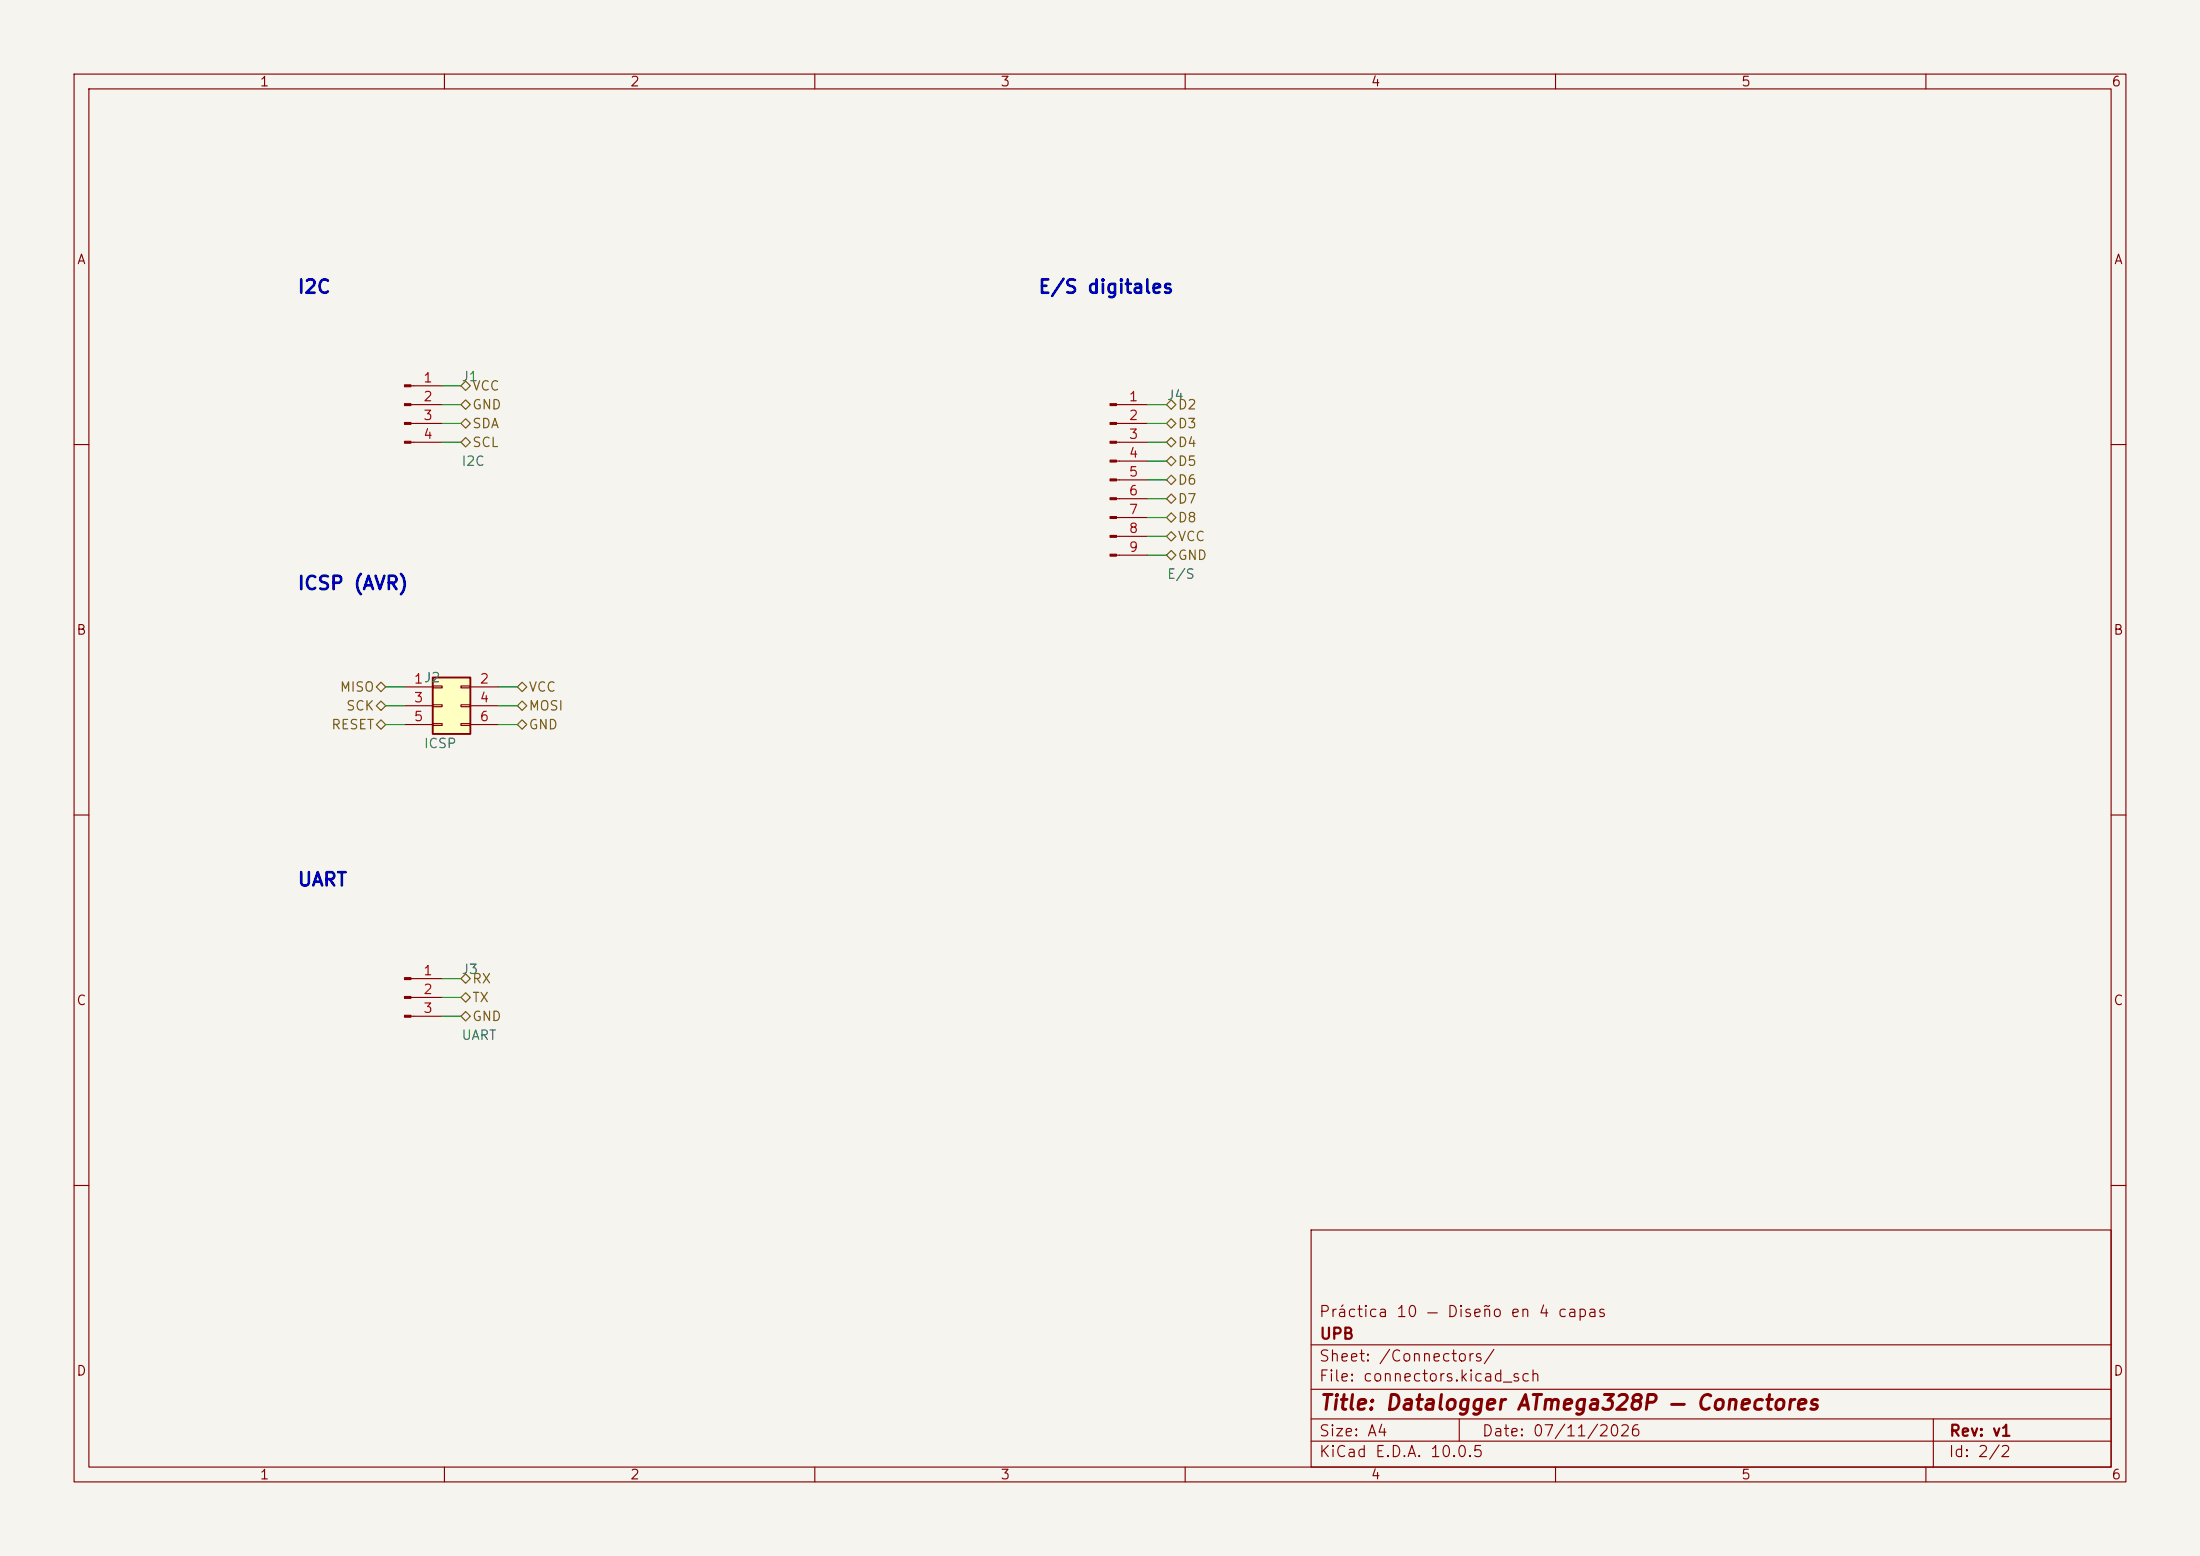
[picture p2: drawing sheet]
<svg xmlns="http://www.w3.org/2000/svg" width="297mm" height="210mm" viewBox="0 0 297 210" stroke-linecap="round" stroke-linejoin="round" font-family="sans-serif">
<path d="M0 0h297v210h-297z" fill="#f5f4ef" stroke="#f5f4ef" stroke-width=".14"/>
<g fill="none" stroke="#840000" stroke-width=".15">
<path d="M10 10h277v190h-277zM12 12h273v186h-273zM60 10v2M110 10v2M160 10v2M210 10v2M260 10v2M150.7 54.6h4.2M150.7 57.2h4.2M150.7 59.7h4.2M10 60h2M150.7 62.2h4.2"/>
<path d="M150.7 64.8h4.2M150.7 67.3h4.2M150.7 69.9h4.2M150.7 72.4h4.2M150.7 74.9h4.2M285 60h2M10 110h2M285 110h2M55.5 132.1h4.2M55.5 134.6h4.2M55.5 137.2h4.2M10 160h2"/>
<path d="M177 166h108v32h-108zM285 160h2M60 198v2M110 198v2M160 198v2M177 194.5h108M177 191.5h108M177 187.5h108M177 181.5h108M197 191.5v3M210 198v2M260 198v2"/>
<path d="M261 191.5v6.5"/>
</g>
<g fill="#840000" stroke="#840000" stroke-width=".15">
<path d="M54.6 132h.9v.2h-.9z"/>
<path d="M54.6 134.5h.9v.2h-.9z"/>
<path d="M54.6 137h.9v.3h-.9z"/>
<path d="M149.9 54.5h.8v.2h-.8z"/>
<path d="M149.9 57h.8v.3h-.8z"/>
<path d="M149.9 59.6h.8v.2h-.8z"/>
<path d="M149.9 62.1h.8v.3h-.8z"/>
<path d="M149.9 64.6h.8v.3h-.8z"/>
<path d="M149.9 67.2h.8v.2h-.8z"/>
<path d="M149.9 69.7h.8v.3h-.8z"/>
<path d="M149.9 72.3h.8v.2h-.8z"/>
<path d="M149.9 74.8h.8v.3h-.8z"/>
</g>
<path d="M58.4 91.4h5.1v7.7h-5.1z" fill="#ffffc2"/>
<path d="M58.4 91.4h5.1v7.7h-5.1z" fill="none" stroke="#840000" stroke-width=".25"/>
<g fill="none" stroke="#840000" stroke-width=".15">
<path d="M55.5 52.1h4.2M55.5 54.6h4.2M55.5 57.2h4.2M55.5 59.7h4.2M54.6 92.7h3.8M54.6 95.3h3.8M54.6 97.8h3.8M58.4 92.6h1.3v.2h-1.3zM58.4 95.1h1.3v.3h-1.3zM58.4 97.7h1.3v.2h-1.3zM62.2 92.6h1.3v.2h-1.3zM62.2 95.1h1.3v.3h-1.3z"/>
<path d="M62.2 97.7h1.3v.2h-1.3zM63.5 92.7h3.8M63.5 95.3h3.8M63.5 97.8h3.8"/>
</g>
<g fill="#840000" stroke="#840000" stroke-width=".15">
<path d="M54.6 51.9h.9v.3h-.9z"/>
<path d="M54.6 54.5h.9v.2h-.9z"/>
<path d="M54.6 57h.9v.3h-.9z"/>
<path d="M54.6 59.6h.9v.2h-.9z"/>
</g>
<g fill="none" stroke="#725600" stroke-width=".15">
<path d="M62.2 57.2l.7-.7 .6 .7-.6 .6zM62.2 59.7l.7-.6 .6 .6-.6 .6zM62.9 54l.6 .6-.6 .6-.7-.6zM62.9 51.4l.6 .7-.6 .6-.7-.6zM157.5 54.6l.6-.6 .6 .6-.6 .6zM157.5 59.7l.6-.6 .6 .6-.6 .6zM157.5 57.2l.6-.7 .6 .7-.6 .6zM157.5 62.2l.6-.6 .6 .6-.6 .7zM157.5 74.9l.6-.6 .6 .6-.6 .7zM157.5 72.4l.6-.6 .6 .6-.6 .6zM157.5 67.3l.6-.6 .6 .6-.6 .6zM157.5 64.8l.6-.7 .6 .7-.6 .6z"/>
<path d="M157.5 69.9l.6-.7 .6 .7-.6 .6zM50.8 97.8l.6-.6 .7 .6-.7 .6zM50.8 95.3l.6-.7 .7 .7-.7 .6zM50.8 92.7l.6-.6 .7 .6-.7 .6zM69.8 95.3l.7-.7 .6 .7-.6 .6zM69.8 92.7l.7-.6 .6 .6-.6 .6zM69.8 97.8l.7-.6 .6 .6-.6 .6zM62.2 134.6l.7-.6 .6 .6-.6 .7zM62.2 137.2l.7-.7 .6 .7-.6 .6zM62.9 131.4l.6 .7-.6 .6-.7-.6z"/>
</g>
<g fill="none" stroke="#009600" stroke-width=".15">
<path d="M59.7 54.6h2.5M59.7 57.2h2.5M59.7 52.1h2.5M59.7 59.7h2.5M154.9 54.6h2.6M154.9 57.2h2.6M154.9 59.7h2.6M154.9 64.8h2.6M154.9 67.3h2.6M154.9 62.2h2.6M154.9 72.4h2.6M154.9 69.9h2.6"/>
<path d="M154.9 74.9h2.6M52.1 97.8h2.5M52.1 95.3h2.5M52.1 92.7h2.5M67.3 97.8h2.5M67.3 95.3h2.5M67.3 92.7h2.5M59.7 132.1h2.5M59.7 134.6h2.5M59.7 137.2h2.5"/>
</g>
<text font-size="2" fill="#840000" x="178" y="190.8">Title: Datalogger ATmega328P — Conectores</text>
<g font-size="1.8" fill="#0000c2">
<text x="40.1" y="40.1">I2C</text>
<text x="140.1" y="40.1">E/S digitales</text>
<text x="40.1" y="80.1">ICSP (AVR)</text>
<text x="40.1" y="120.1">UART</text>
</g>
<g font-size="1.5" fill="#840000">
<text x="178" y="178.1">Práctica 10 — Diseño en 4 capas</text>
<text x="178" y="184.1">Sheet: /Connectors/</text>
<text x="178" y="181.1">UPB</text>
<text x="178" y="186.8">File: connectors.kicad_sch</text>
<text x="178" y="197">KiCad E.D.A. 10.0.5</text>
<text x="178" y="194.2">Size: A4</text>
<text x="200" y="194.2">Date: 07/11/2026</text>
<text x="263" y="197">Id: 2/2</text>
<text x="263" y="194.2">Rev: v1</text>
</g>
<g font-size="1.3" fill="#840000">
<text x="35" y="12">1</text>
<text x="85" y="12">2</text>
<text x="135" y="12">3</text>
<text x="185" y="12">4</text>
<text x="235" y="12">5</text>
<text x="285" y="12">6</text>
<text x="10.3" y="36">A</text>
<text x="285.3" y="36">A</text>
<text x="10.2" y="86">B</text>
<text x="285.2" y="86">B</text>
<text x="10.2" y="136">C</text>
<text x="285.2" y="136">C</text>
<text x="10.2" y="186">D</text>
<text x="285.2" y="186">D</text>
<text x="35" y="200">1</text>
<text x="85" y="200">2</text>
<text x="135" y="200">3</text>
<text x="185" y="200">4</text>
<text x="235" y="200">5</text>
<text x="285" y="200">6</text>
</g>
<g font-size="1.3" fill="#a90000">
<text x="57.1" y="51.9">1</text>
<text x="57.1" y="54.5">2</text>
<text x="57.1" y="57">3</text>
<text x="57.1" y="59.6">4</text>
<text x="152.3" y="54.5">1</text>
<text x="152.3" y="57">2</text>
<text x="152.3" y="59.6">3</text>
<text x="152.3" y="62.1">4</text>
<text x="152.3" y="64.6">5</text>
<text x="152.3" y="67.2">6</text>
<text x="152.3" y="69.7">7</text>
<text x="152.3" y="72.3">8</text>
<text x="152.3" y="74.8">9</text>
<text x="55.8" y="92.6">1J2</text>
<text x="55.8" y="95.1">3</text>
<text x="64.7" y="92.6">2</text>
<text x="64.7" y="95.1">4</text>
<text x="55.8" y="97.7">5</text>
<text x="64.7" y="97.7">6</text>
<text x="57.1" y="131.9">1</text>
<text x="57.1" y="134.5">2</text>
<text x="57.1" y="137">3</text>
</g>
<g font-size="1.3" fill="#006464">
<text x="62.2" y="51.8">J1</text>
<text x="157.5" y="54.3">J4</text>
<text x="62.2" y="63.2">I2C</text>
<text x="157.5" y="78.4">E/S</text>
<text x="57.1" y="101.3">ICSP</text>
<text x="62.2" y="131.8">J3</text>
<text x="62.2" y="140.7">UART</text>
</g>
<g font-size="1.3" fill="#725600">
<text x="63.7" y="53">VCC</text>
<text x="63.7" y="58.1">SDA</text>
<text x="63.7" y="55.6">GND</text>
<text x="158.9" y="55.6">D2</text>
<text x="158.9" y="58.1">D3</text>
<text x="63.7" y="60.7">SCL</text>
<text x="158.9" y="60.7">D4</text>
<text x="158.9" y="63.2">D5</text>
<text x="158.9" y="65.7">D6</text>
<text x="158.9" y="68.3">D7</text>
<text x="158.9" y="70.8">D8</text>
<text x="158.9" y="75.9">GND</text>
<text x="158.9" y="73.4">VCC</text>
<text x="45.8" y="93.7">MISO</text>
<text x="71.3" y="93.7">VCC</text>
<text x="44.6" y="98.8">RESET</text>
<text x="46.6" y="96.2">SCK</text>
<text x="71.3" y="96.2">MOSI</text>
<text x="71.3" y="98.8">GND</text>
<text x="63.7" y="135.6">TX</text>
<text x="63.7" y="133">RX</text>
<text x="63.7" y="138.1">GND</text>
</g>
</svg>
